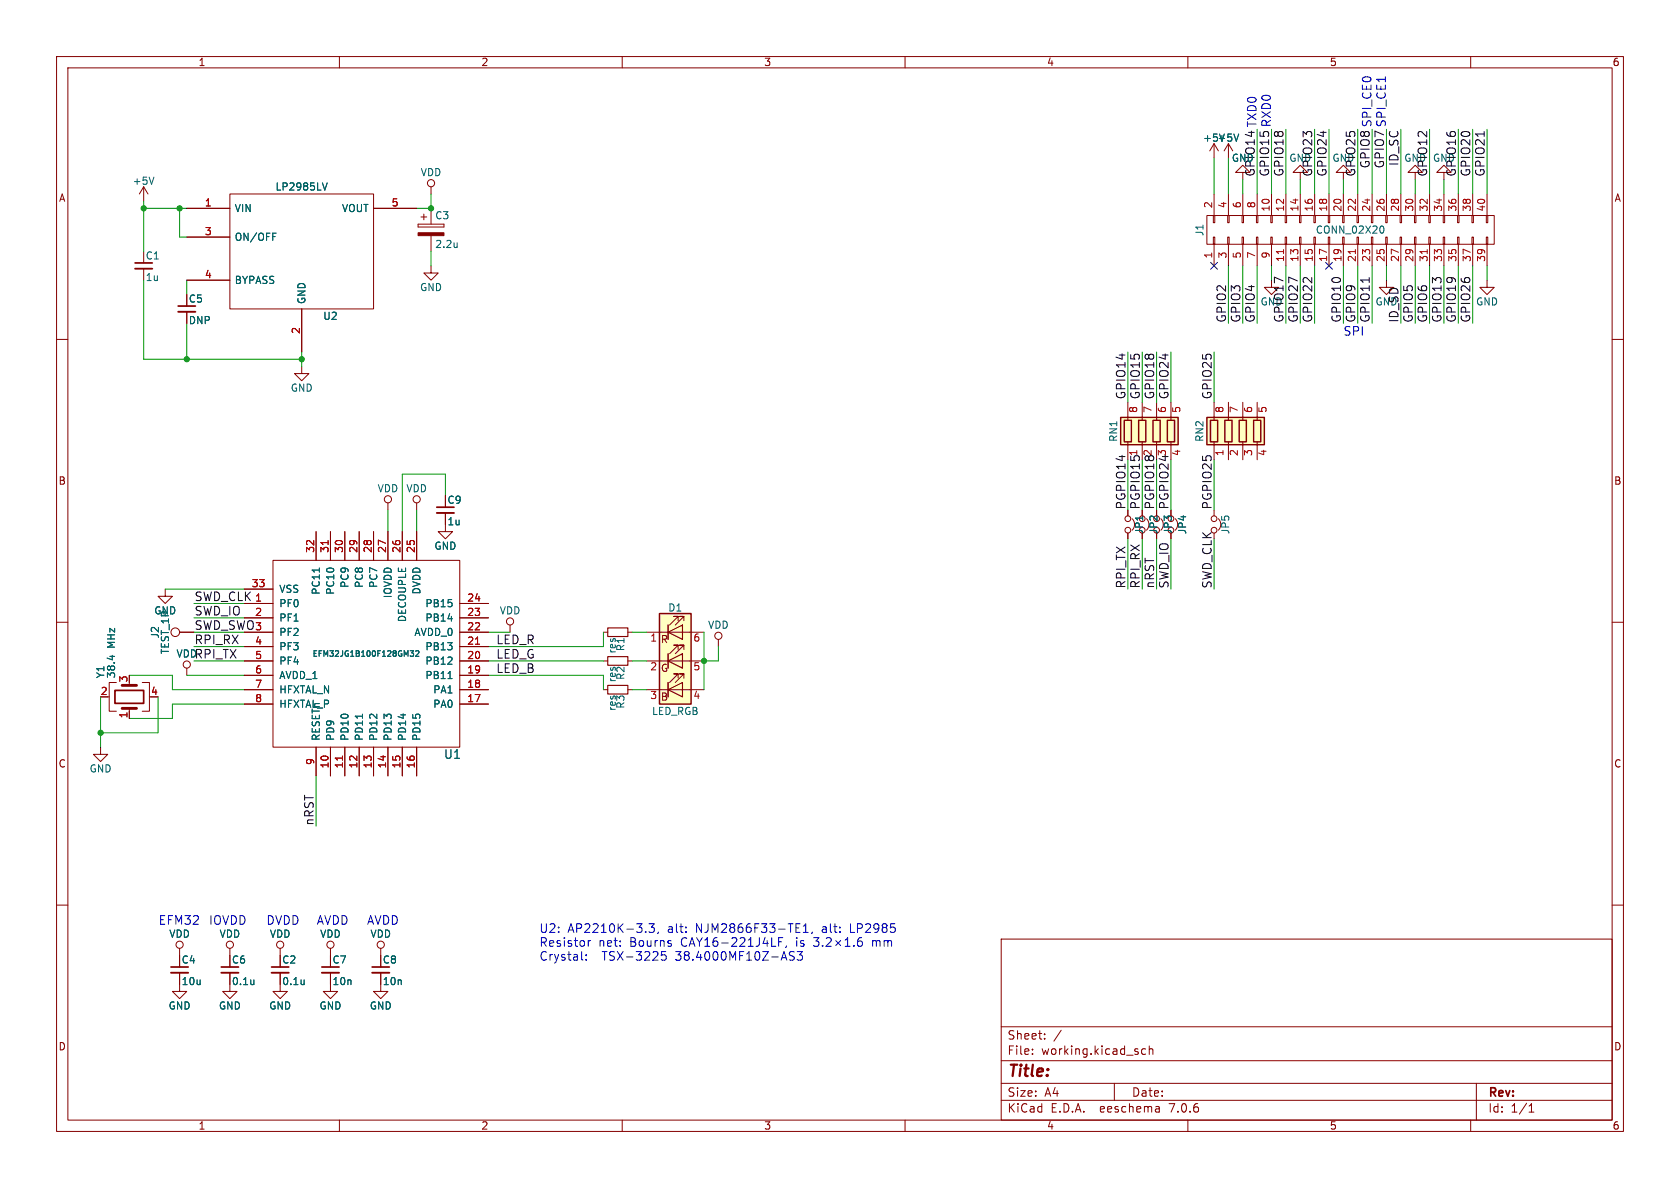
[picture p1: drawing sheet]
EESchema Schematic File Version 2
LIBS:power
LIBS:device
LIBS:transistors
LIBS:conn
LIBS:linear
LIBS:regul
LIBS:74xx
LIBS:cmos4000
LIBS:adc-dac
LIBS:memory
LIBS:xilinx
LIBS:microcontrollers
LIBS:dsp
LIBS:microchip
LIBS:analog_switches
LIBS:motorola
LIBS:texas
LIBS:intel
LIBS:audio
LIBS:interface
LIBS:digital-audio
LIBS:philips
LIBS:display
LIBS:cypress
LIBS:siliconi
LIBS:opto
LIBS:atmel
LIBS:contrib
LIBS:valves
LIBS:efm32jg1
EELAYER 25 0
EELAYER END
$Descr A4 11693 8268
encoding utf-8
Sheet 1 1
Title ""
Date ""
Rev ""
Comp ""
Comment1 ""
Comment2 ""
Comment3 ""
Comment4 ""
$EndDescr
$Comp
L CONN_02X20 J1
U 1 1
P 9400 1600
F 0 "J1" H 9400 2650 50  0000 C CNN
F 1 "CONN_02X20" V 9400 1600 50  0000 C CNN
F 2 "Pin_Headers:Pin_Header_Straight_2x11_Pitch2.54mm" H 9400 650 50  0001 C CNN
F 3 "" H 9400 650 50  0001 C CNN
	1    9400 1600
	0    -1   -1   0   
$EndComp
$Comp
L GND #PWR01
U 1 1
P 1150 4100
F 0 "#PWR01" H 1150 3850 50  0001 C CNN
F 1 "GND" H 1150 3950 50  0000 C CNN
F 2 "" H 1150 4100 50  0001 C CNN
F 3 "" H 1150 4100 50  0001 C CNN
	1    1150 4100
	1    0    0    -1  
$EndComp
$Comp
L GND #PWR02
U 1 1
P 8850 1950
F 0 "#PWR02" H 8850 1700 50  0001 C CNN
F 1 "GND" H 8850 1800 50  0000 C CNN
F 2 "" H 8850 1950 50  0001 C CNN
F 3 "" H 8850 1950 50  0001 C CNN
	1    8850 1950
	1    0    0    -1  
$EndComp
$Comp
L GND #PWR03
U 1 1
P 9650 1950
F 0 "#PWR03" H 9650 1700 50  0001 C CNN
F 1 "GND" H 9650 1800 50  0000 C CNN
F 2 "" H 9650 1950 50  0001 C CNN
F 3 "" H 9650 1950 50  0001 C CNN
	1    9650 1950
	1    0    0    -1  
$EndComp
$Comp
L GND #PWR04
U 1 1
P 8650 1250
F 0 "#PWR04" H 8650 1000 50  0001 C CNN
F 1 "GND" H 8650 1100 50  0000 C CNN
F 2 "" H 8650 1250 50  0001 C CNN
F 3 "" H 8650 1250 50  0001 C CNN
	1    8650 1250
	-1   0    0    1   
$EndComp
$Comp
L GND #PWR05
U 1 1
P 9050 1250
F 0 "#PWR05" H 9050 1000 50  0001 C CNN
F 1 "GND" H 9050 1100 50  0000 C CNN
F 2 "" H 9050 1250 50  0001 C CNN
F 3 "" H 9050 1250 50  0001 C CNN
	1    9050 1250
	-1   0    0    1   
$EndComp
$Comp
L GND #PWR06
U 1 1
P 9350 1250
F 0 "#PWR06" H 9350 1000 50  0001 C CNN
F 1 "GND" H 9350 1100 50  0000 C CNN
F 2 "" H 9350 1250 50  0001 C CNN
F 3 "" H 9350 1250 50  0001 C CNN
	1    9350 1250
	-1   0    0    1   
$EndComp
$Comp
L GND #PWR07
U 1 1
P 9850 1250
F 0 "#PWR07" H 9850 1000 50  0001 C CNN
F 1 "GND" H 9850 1100 50  0000 C CNN
F 2 "" H 9850 1250 50  0001 C CNN
F 3 "" H 9850 1250 50  0001 C CNN
	1    9850 1250
	-1   0    0    1   
$EndComp
$Comp
L GND #PWR08
U 1 1
P 10050 1250
F 0 "#PWR08" H 10050 1000 50  0001 C CNN
F 1 "GND" H 10050 1100 50  0000 C CNN
F 2 "" H 10050 1250 50  0001 C CNN
F 3 "" H 10050 1250 50  0001 C CNN
	1    10050 1250
	-1   0    0    1   
$EndComp
$Comp
L +5V #PWR09
U 1 1
P 8450 1100
F 0 "#PWR09" H 8450 950 50  0001 C CNN
F 1 "+5V" H 8450 1240 50  0000 C CNN
F 2 "" H 8450 1100 50  0001 C CNN
F 3 "" H 8450 1100 50  0001 C CNN
	1    8450 1100
	1    0    0    -1  
$EndComp
$Comp
L +5V #PWR010
U 1 1
P 8550 1100
F 0 "#PWR010" H 8550 950 50  0001 C CNN
F 1 "+5V" H 8550 1240 50  0000 C CNN
F 2 "" H 8550 1100 50  0001 C CNN
F 3 "" H 8550 1100 50  0001 C CNN
	1    8550 1100
	1    0    0    -1  
$EndComp
Text Label 8050 4100 1    60   ~ 0
nRST
Text Label 8150 4100 1    60   ~ 0
SWD_IO
Text Label 8450 4100 1    60   ~ 0
SWD_CLK
Text Label 2200 5750 1    60   ~ 0
nRST
Text Label 1350 4300 0    60   ~ 0
SWD_IO
Text Label 1350 4200 0    60   ~ 0
SWD_CLK
$Comp
L LP2985LV U2
U 1 1
P 2100 1750
F 0 "U2" H 2300 1300 50  0000 C CNN
F 1 "LP2985LV" H 2100 2200 50  0000 C CNN
F 2 "TO_SOT_Packages_SMD:SOT-23-5_HandSoldering" H 2100 1750 50  0001 C CNN
F 3 "" H 2100 1750 50  0001 C CNN
	1    2100 1750
	1    0    0    -1  
$EndComp
Text Notes 3750 6700 0    60   ~ 0
U2: AP2210K-3.3, alt: NJM2866F33-TE1, alt: LP2985\nResistor net: Bourns CAY16-221J4LF, is 3.2×1.6 mm\nCrystal:  TSX-3225 38.4000MF10Z-AS3\n
$Comp
L +5V #PWR011
U 1 1
P 1000 1400
F 0 "#PWR011" H 1000 1250 50  0001 C CNN
F 1 "+5V" H 1000 1540 50  0000 C CNN
F 2 "" H 1000 1400 50  0001 C CNN
F 3 "" H 1000 1400 50  0001 C CNN
	1    1000 1400
	1    0    0    -1  
$EndComp
$Comp
L GND #PWR012
U 1 1
P 2100 2550
F 0 "#PWR012" H 2100 2300 50  0001 C CNN
F 1 "GND" H 2100 2400 50  0000 C CNN
F 2 "" H 2100 2550 50  0001 C CNN
F 3 "" H 2100 2550 50  0001 C CNN
	1    2100 2550
	1    0    0    -1  
$EndComp
$Comp
L VDD #PWR013
U 1 1
P 3000 1350
F 0 "#PWR013" H 3000 1200 50  0001 C CNN
F 1 "VDD" H 3000 1500 50  0000 C CNN
F 2 "" H 3000 1350 50  0001 C CNN
F 3 "" H 3000 1350 50  0001 C CNN
	1    3000 1350
	1    0    0    -1  
$EndComp
Text Label 7850 2450 3    60   ~ 0
GPIO14
Text Label 7950 2450 3    60   ~ 0
GPIO15
$Comp
L CP C3
U 1 1
P 3000 1600
F 0 "C3" H 3025 1700 50  0000 L CNN
F 1 "2.2u" H 3025 1500 50  0000 L CNN
F 2 "Capacitors_SMD:C_0603_HandSoldering" H 3038 1450 50  0001 C CNN
F 3 "" H 3000 1600 50  0001 C CNN
	1    3000 1600
	1    0    0    -1  
$EndComp
$Comp
L GND #PWR014
U 1 1
P 3000 1850
F 0 "#PWR014" H 3000 1600 50  0001 C CNN
F 1 "GND" H 3000 1700 50  0000 C CNN
F 2 "" H 3000 1850 50  0001 C CNN
F 3 "" H 3000 1850 50  0001 C CNN
	1    3000 1850
	1    0    0    -1  
$EndComp
$Comp
L C_Small C2
U 1 1
P 1950 6750
F 0 "C2" H 1960 6820 50  0000 L CNN
F 1 "0.1u" H 1960 6670 50  0000 L CNN
F 2 "Capacitors_SMD:C_0603_HandSoldering" H 1950 6750 50  0001 C CNN
F 3 "" H 1950 6750 50  0001 C CNN
	1    1950 6750
	1    0    0    -1  
$EndComp
$Comp
L EFM32JG1B100*M32 U1
U 1 1
P 2550 4550
F 0 "U1" H 3150 3850 60  0000 C CNN
F 1 "EFM32JG1B100F128GM32" H 2550 4550 39  0000 C CNN
F 2 "qfn:QFN-32-handsolder" H 2200 4700 60  0001 C CNN
F 3 "" H 2200 4700 60  0001 C CNN
	1    2550 4550
	1    0    0    -1  
$EndComp
$Comp
L VDD #PWR015
U 1 1
P 3550 4400
F 0 "#PWR015" H 3550 4250 50  0001 C CNN
F 1 "VDD" H 3550 4550 50  0000 C CNN
F 2 "" H 3550 4400 50  0001 C CNN
F 3 "" H 3550 4400 50  0001 C CNN
	1    3550 4400
	1    0    0    -1  
$EndComp
$Comp
L VDD #PWR016
U 1 1
P 1300 4700
F 0 "#PWR016" H 1300 4550 50  0001 C CNN
F 1 "VDD" H 1300 4850 50  0000 C CNN
F 2 "" H 1300 4700 50  0001 C CNN
F 3 "" H 1300 4700 50  0001 C CNN
	1    1300 4700
	1    0    0    -1  
$EndComp
$Comp
L VDD #PWR017
U 1 1
P 1950 6650
F 0 "#PWR017" H 1950 6500 50  0001 C CNN
F 1 "VDD" H 1950 6800 50  0000 C CNN
F 2 "" H 1950 6650 50  0001 C CNN
F 3 "" H 1950 6650 50  0001 C CNN
	1    1950 6650
	1    0    0    -1  
$EndComp
$Comp
L GND #PWR018
U 1 1
P 1950 6850
F 0 "#PWR018" H 1950 6600 50  0001 C CNN
F 1 "GND" H 1950 6700 50  0000 C CNN
F 2 "" H 1950 6850 50  0001 C CNN
F 3 "" H 1950 6850 50  0001 C CNN
	1    1950 6850
	1    0    0    -1  
$EndComp
$Comp
L VDD #PWR019
U 1 1
P 2700 3550
F 0 "#PWR019" H 2700 3400 50  0001 C CNN
F 1 "VDD" H 2700 3700 50  0000 C CNN
F 2 "" H 2700 3550 50  0001 C CNN
F 3 "" H 2700 3550 50  0001 C CNN
	1    2700 3550
	1    0    0    -1  
$EndComp
$Comp
L VDD #PWR020
U 1 1
P 2900 3550
F 0 "#PWR020" H 2900 3400 50  0001 C CNN
F 1 "VDD" H 2900 3700 50  0000 C CNN
F 2 "" H 2900 3550 50  0001 C CNN
F 3 "" H 2900 3550 50  0001 C CNN
	1    2900 3550
	1    0    0    -1  
$EndComp
$Comp
L C_Small C9
U 1 1
P 3100 3550
F 0 "C9" H 3110 3620 50  0000 L CNN
F 1 "1u" H 3110 3470 50  0000 L CNN
F 2 "Capacitors_SMD:C_0603_HandSoldering" H 3100 3550 50  0001 C CNN
F 3 "" H 3100 3550 50  0001 C CNN
	1    3100 3550
	1    0    0    -1  
$EndComp
$Comp
L GND #PWR021
U 1 1
P 3100 3650
F 0 "#PWR021" H 3100 3400 50  0001 C CNN
F 1 "GND" H 3100 3500 50  0000 C CNN
F 2 "" H 3100 3650 50  0001 C CNN
F 3 "" H 3100 3650 50  0001 C CNN
	1    3100 3650
	1    0    0    -1  
$EndComp
Text Notes 1850 6450 0    60   ~ 0
DVDD
$Comp
L C_Small C6
U 1 1
P 1600 6750
F 0 "C6" H 1610 6820 50  0000 L CNN
F 1 "0.1u" H 1610 6670 50  0000 L CNN
F 2 "Capacitors_SMD:C_0603_HandSoldering" H 1600 6750 50  0001 C CNN
F 3 "" H 1600 6750 50  0001 C CNN
	1    1600 6750
	1    0    0    -1  
$EndComp
$Comp
L VDD #PWR022
U 1 1
P 1600 6650
F 0 "#PWR022" H 1600 6500 50  0001 C CNN
F 1 "VDD" H 1600 6800 50  0000 C CNN
F 2 "" H 1600 6650 50  0001 C CNN
F 3 "" H 1600 6650 50  0001 C CNN
	1    1600 6650
	1    0    0    -1  
$EndComp
$Comp
L GND #PWR023
U 1 1
P 1600 6850
F 0 "#PWR023" H 1600 6600 50  0001 C CNN
F 1 "GND" H 1600 6700 50  0000 C CNN
F 2 "" H 1600 6850 50  0001 C CNN
F 3 "" H 1600 6850 50  0001 C CNN
	1    1600 6850
	1    0    0    -1  
$EndComp
Text Notes 1450 6450 0    60   ~ 0
IOVDD
$Comp
L C_Small C4
U 1 1
P 1250 6750
F 0 "C4" H 1260 6820 50  0000 L CNN
F 1 "10u" H 1260 6670 50  0000 L CNN
F 2 "Capacitors_SMD:C_1206_HandSoldering" H 1250 6750 50  0001 C CNN
F 3 "" H 1250 6750 50  0001 C CNN
	1    1250 6750
	1    0    0    -1  
$EndComp
$Comp
L VDD #PWR024
U 1 1
P 1250 6650
F 0 "#PWR024" H 1250 6500 50  0001 C CNN
F 1 "VDD" H 1250 6800 50  0000 C CNN
F 2 "" H 1250 6650 50  0001 C CNN
F 3 "" H 1250 6650 50  0001 C CNN
	1    1250 6650
	1    0    0    -1  
$EndComp
$Comp
L GND #PWR025
U 1 1
P 1250 6850
F 0 "#PWR025" H 1250 6600 50  0001 C CNN
F 1 "GND" H 1250 6700 50  0000 C CNN
F 2 "" H 1250 6850 50  0001 C CNN
F 3 "" H 1250 6850 50  0001 C CNN
	1    1250 6850
	1    0    0    -1  
$EndComp
Text Notes 1100 6450 0    60   ~ 0
EFM32
$Comp
L C_Small C7
U 1 1
P 2300 6750
F 0 "C7" H 2310 6820 50  0000 L CNN
F 1 "10n" H 2310 6670 50  0000 L CNN
F 2 "Capacitors_SMD:C_0603_HandSoldering" H 2300 6750 50  0001 C CNN
F 3 "" H 2300 6750 50  0001 C CNN
	1    2300 6750
	1    0    0    -1  
$EndComp
$Comp
L VDD #PWR026
U 1 1
P 2300 6650
F 0 "#PWR026" H 2300 6500 50  0001 C CNN
F 1 "VDD" H 2300 6800 50  0000 C CNN
F 2 "" H 2300 6650 50  0001 C CNN
F 3 "" H 2300 6650 50  0001 C CNN
	1    2300 6650
	1    0    0    -1  
$EndComp
$Comp
L GND #PWR027
U 1 1
P 2300 6850
F 0 "#PWR027" H 2300 6600 50  0001 C CNN
F 1 "GND" H 2300 6700 50  0000 C CNN
F 2 "" H 2300 6850 50  0001 C CNN
F 3 "" H 2300 6850 50  0001 C CNN
	1    2300 6850
	1    0    0    -1  
$EndComp
Text Notes 2200 6450 0    60   ~ 0
AVDD
$Comp
L C_Small C8
U 1 1
P 2650 6750
F 0 "C8" H 2660 6820 50  0000 L CNN
F 1 "10n" H 2660 6670 50  0000 L CNN
F 2 "Capacitors_SMD:C_0603_HandSoldering" H 2650 6750 50  0001 C CNN
F 3 "" H 2650 6750 50  0001 C CNN
	1    2650 6750
	1    0    0    -1  
$EndComp
$Comp
L VDD #PWR028
U 1 1
P 2650 6650
F 0 "#PWR028" H 2650 6500 50  0001 C CNN
F 1 "VDD" H 2650 6800 50  0000 C CNN
F 2 "" H 2650 6650 50  0001 C CNN
F 3 "" H 2650 6650 50  0001 C CNN
	1    2650 6650
	1    0    0    -1  
$EndComp
$Comp
L GND #PWR029
U 1 1
P 2650 6850
F 0 "#PWR029" H 2650 6600 50  0001 C CNN
F 1 "GND" H 2650 6700 50  0000 C CNN
F 2 "" H 2650 6850 50  0001 C CNN
F 3 "" H 2650 6850 50  0001 C CNN
	1    2650 6850
	1    0    0    -1  
$EndComp
Text Notes 2550 6450 0    60   ~ 0
AVDD
$Comp
L C_Small C1
U 1 1
P 1000 1850
F 0 "C1" H 1010 1920 50  0000 L CNN
F 1 "1u" H 1010 1770 50  0000 L CNN
F 2 "Capacitors_SMD:C_0603_HandSoldering" H 1000 1850 50  0001 C CNN
F 3 "" H 1000 1850 50  0001 C CNN
	1    1000 1850
	1    0    0    -1  
$EndComp
$Comp
L C_Small C5
U 1 1
P 1300 2150
F 0 "C5" H 1310 2220 50  0000 L CNN
F 1 "DNP" H 1310 2070 50  0000 L CNN
F 2 "Capacitors_SMD:C_0603_HandSoldering" H 1300 2150 50  0001 C CNN
F 3 "" H 1300 2150 50  0001 C CNN
	1    1300 2150
	1    0    0    -1  
$EndComp
Text Label 8950 900  3    60   ~ 0
GPIO18
Text Label 8850 900  3    60   ~ 0
GPIO15
Text Label 8050 2450 3    60   ~ 0
GPIO18
Text Label 9250 900  3    60   ~ 0
GPIO24
Text Label 8150 2450 3    60   ~ 0
GPIO24
Text Label 9450 900  3    60   ~ 0
GPIO25
Text Label 8450 2450 3    60   ~ 0
GPIO25
Text Label 9550 900  3    60   ~ 0
GPIO8
Text Label 9650 900  3    60   ~ 0
GPIO7
Text Label 7850 4100 1    60   ~ 0
RPI_TX
Text Label 7950 4100 1    60   ~ 0
RPI_RX
Text Label 1350 4500 0    60   ~ 0
RPI_RX
Text Label 1350 4600 0    60   ~ 0
RPI_TX
$Comp
L R_Small R1
U 1 1
P 4300 4400
F 0 "R1" H 4330 4420 50  0000 L CNN
F 1 "res" H 4330 4360 50  0000 L CNN
F 2 "Resistors_SMD:R_0603_HandSoldering" H 4300 4400 50  0001 C CNN
F 3 "" H 4300 4400 50  0001 C CNN
	1    4300 4400
	0    1    1    0   
$EndComp
$Comp
L R_Small R2
U 1 1
P 4300 4600
F 0 "R2" H 4330 4620 50  0000 L CNN
F 1 "res" H 4330 4560 50  0000 L CNN
F 2 "Resistors_SMD:R_0603_HandSoldering" H 4300 4600 50  0001 C CNN
F 3 "" H 4300 4600 50  0001 C CNN
	1    4300 4600
	0    1    1    0   
$EndComp
$Comp
L R_Small R3
U 1 1
P 4300 4800
F 0 "R3" H 4330 4820 50  0000 L CNN
F 1 "res" H 4330 4760 50  0000 L CNN
F 2 "Resistors_SMD:R_0603_HandSoldering" H 4300 4800 50  0001 C CNN
F 3 "" H 4300 4800 50  0001 C CNN
	1    4300 4800
	0    1    1    0   
$EndComp
Text Label 3450 4500 0    60   ~ 0
LED_R
Text Label 3450 4600 0    60   ~ 0
LED_G
Text Label 3450 4700 0    60   ~ 0
LED_B
$Comp
L VDD #PWR030
U 1 1
P 5000 4500
F 0 "#PWR030" H 5000 4350 50  0001 C CNN
F 1 "VDD" H 5000 4650 50  0000 C CNN
F 2 "" H 5000 4500 50  0001 C CNN
F 3 "" H 5000 4500 50  0001 C CNN
	1    5000 4500
	1    0    0    -1  
$EndComp
$Comp
L R_Pack04 RN1
U 1 1
P 8050 3000
F 0 "RN1" V 7750 3000 50  0000 C CNN
F 1 "CAY16-221J4LF" V 8250 3000 50  0001 C CNN
F 2 "Resistors_SMD:R_Array_Convex_4x0603" V 8325 3000 50  0001 C CNN
F 3 "" H 8050 3000 50  0001 C CNN
	1    8050 3000
	1    0    0    -1  
$EndComp
Text Label 8750 900  3    60   ~ 0
GPIO14
Text Label 9150 900  3    60   ~ 0
GPIO23
Text Notes 8750 900  1    60   ~ 0
TXD0
Text Notes 8850 900  1    60   ~ 0
RXD0
Text Label 9750 900  3    60   ~ 0
ID_SC
Text Label 9950 900  3    60   ~ 0
GPIO12
Text Label 10150 900  3    60   ~ 0
GPIO16
Text Label 10250 900  3    60   ~ 0
GPIO20
Text Label 10350 900  3    60   ~ 0
GPIO21
Text Label 8550 2250 1    60   ~ 0
GPIO2
Text Label 8650 2250 1    60   ~ 0
GPIO3
Text Label 8750 2250 1    60   ~ 0
GPIO4
Text Label 8950 2250 1    60   ~ 0
GPIO17
Text Label 9050 2250 1    60   ~ 0
GPIO27
Text Label 9150 2250 1    60   ~ 0
GPIO22
NoConn ~ 8450 1850
NoConn ~ 9250 1850
Text Label 9350 2250 1    60   ~ 0
GPIO10
Text Label 9450 2250 1    60   ~ 0
GPIO9
Text Label 9550 2250 1    60   ~ 0
GPIO11
Text Notes 9500 2350 2    60   ~ 0
SPI
Text Notes 9550 900  1    60   ~ 0
SPI_CE0
Text Notes 9650 900  1    60   ~ 0
SPI_CE1
Text Label 9750 2250 1    60   ~ 0
ID_SD
Text Label 9850 2250 1    60   ~ 0
GPIO5
Text Label 9950 2250 1    60   ~ 0
GPIO6
Text Label 10050 2250 1    60   ~ 0
GPIO13
Text Label 10150 2250 1    60   ~ 0
GPIO19
Text Label 10250 2250 1    60   ~ 0
GPIO26
$Comp
L GND #PWR031
U 1 1
P 10350 1950
F 0 "#PWR031" H 10350 1700 50  0001 C CNN
F 1 "GND" H 10350 1800 50  0000 C CNN
F 2 "" H 10350 1950 50  0001 C CNN
F 3 "" H 10350 1950 50  0001 C CNN
	1    10350 1950
	1    0    0    -1  
$EndComp
Wire Wire Line
	1200 4800 1700 4800
Wire Wire Line
	1200 4900 1700 4900
Wire Wire Line
	1150 4100 1700 4100
Wire Wire Line
	8650 1250 8650 1350
Wire Wire Line
	8850 1850 8850 1950
Wire Wire Line
	9650 1950 9650 1850
Wire Wire Line
	9050 1250 9050 1350
Wire Wire Line
	9350 1350 9350 1250
Wire Wire Line
	9850 1250 9850 1350
Wire Wire Line
	10050 1350 10050 1250
Wire Wire Line
	8550 1100 8550 1350
Wire Wire Line
	8450 1100 8450 1350
Wire Wire Line
	8950 1350 8950 900 
Wire Wire Line
	9250 1350 9250 900 
Wire Wire Line
	9450 1350 9450 900 
Wire Wire Line
	1700 4200 1350 4200
Wire Wire Line
	1700 4300 1350 4300
Wire Wire Line
	1000 1400 1000 1750
Wire Wire Line
	1000 1450 1300 1450
Wire Wire Line
	2100 2450 2100 2550
Wire Wire Line
	3000 1350 3000 1450
Wire Wire Line
	3000 1450 2900 1450
Wire Wire Line
	8650 2250 8650 1850
Wire Wire Line
	8750 2250 8750 1850
Wire Wire Line
	7850 2800 7850 2450
Wire Wire Line
	7950 2800 7950 2450
Wire Wire Line
	8050 2450 8050 2800
Wire Wire Line
	9150 1850 9150 2250
Wire Wire Line
	3000 1750 3000 1850
Wire Wire Line
	2200 5400 2200 5750
Wire Wire Line
	1300 4700 1700 4700
Wire Wire Line
	2900 3550 2900 3700
Wire Wire Line
	2700 3550 2700 3700
Wire Wire Line
	3100 3450 3100 3300
Wire Wire Line
	3100 3300 2800 3300
Wire Wire Line
	2800 3300 2800 3700
Wire Wire Line
	3550 4400 3400 4400
Wire Wire Line
	1000 2500 2100 2500
Connection ~ 2100 2500
Wire Wire Line
	1300 1650 1250 1650
Wire Wire Line
	1250 1650 1250 1450
Connection ~ 1250 1450
Wire Wire Line
	1000 1950 1000 2500
Connection ~ 1000 1450
Wire Wire Line
	1300 1950 1300 2050
Wire Wire Line
	1300 2250 1300 2500
Connection ~ 1300 2500
Wire Wire Line
	8850 1350 8850 900 
Wire Wire Line
	8750 1350 8750 900 
Wire Wire Line
	8150 2450 8150 2800
Wire Wire Line
	9350 1850 9350 2250
Wire Wire Line
	9450 1850 9450 2250
Wire Wire Line
	9550 1850 9550 2250
Wire Wire Line
	8450 2450 8450 2800
Wire Wire Line
	9550 1350 9550 900 
Wire Wire Line
	9650 900  9650 1350
Wire Wire Line
	7850 3200 7850 3550
Wire Wire Line
	7950 3750 7950 4100
Wire Wire Line
	1700 4600 1350 4600
Wire Wire Line
	1700 4500 1350 4500
Wire Wire Line
	3400 4500 4200 4500
Wire Wire Line
	4200 4500 4200 4400
Wire Wire Line
	3400 4600 4200 4600
Wire Wire Line
	3400 4700 4200 4700
Wire Wire Line
	4200 4700 4200 4800
Wire Wire Line
	4400 4400 4500 4400
Wire Wire Line
	4400 4600 4500 4600
Wire Wire Line
	4400 4800 4500 4800
Wire Wire Line
	4900 4600 5000 4600
Wire Wire Line
	5000 4600 5000 4500
Wire Wire Line
	9150 900  9150 1350
Wire Wire Line
	9750 900  9750 1350
Wire Wire Line
	9950 1350 9950 900 
Wire Wire Line
	10150 1350 10150 900 
Wire Wire Line
	10250 1350 10250 900 
Wire Wire Line
	10350 1350 10350 900 
Wire Wire Line
	8550 1850 8550 2250
Wire Wire Line
	8950 1850 8950 2250
Wire Wire Line
	9050 1850 9050 2250
Wire Wire Line
	9750 1850 9750 2250
Wire Wire Line
	9850 1850 9850 2250
Wire Wire Line
	9950 1850 9950 2250
Wire Wire Line
	10050 1850 10050 2250
Wire Wire Line
	10150 1850 10150 2250
Wire Wire Line
	10250 1850 10250 2250
Wire Wire Line
	10350 1950 10350 1850
Wire Wire Line
	8050 3750 8050 4100
Wire Wire Line
	8150 3750 8150 4100
Wire Wire Line
	8450 3750 8450 4100
$Comp
L Jumper_NC_Small JP1
U 1 1
P 7850 3650
F 0 "JP1" H 7850 3730 50  0000 C CNN
F 1 "tie" H 7860 3590 50  0001 C CNN
F 2 "tie:tie_0603" H 7850 3650 50  0001 C CNN
F 3 "" H 7850 3650 50  0001 C CNN
	1    7850 3650
	0    1    1    0   
$EndComp
Wire Wire Line
	7850 3750 7850 4100
$Comp
L Jumper_NC_Small JP3
U 1 1
P 8050 3650
F 0 "JP3" H 8050 3730 50  0000 C CNN
F 1 "tie" H 8060 3590 50  0001 C CNN
F 2 "tie:tie_0603" H 8050 3650 50  0001 C CNN
F 3 "" H 8050 3650 50  0001 C CNN
	1    8050 3650
	0    1    1    0   
$EndComp
$Comp
L Jumper_NC_Small JP4
U 1 1
P 8150 3650
F 0 "JP4" H 8150 3730 50  0000 C CNN
F 1 "tie" H 8160 3590 50  0001 C CNN
F 2 "tie:tie_0603" H 8150 3650 50  0001 C CNN
F 3 "" H 8150 3650 50  0001 C CNN
	1    8150 3650
	0    1    1    0   
$EndComp
$Comp
L Jumper_NC_Small JP5
U 1 1
P 8450 3650
F 0 "JP5" H 8450 3730 50  0000 C CNN
F 1 "tie" H 8460 3590 50  0001 C CNN
F 2 "tie:tie_0603" H 8450 3650 50  0001 C CNN
F 3 "" H 8450 3650 50  0001 C CNN
	1    8450 3650
	0    1    1    0   
$EndComp
Wire Wire Line
	8050 3550 8050 3200
$Comp
L Jumper_NC_Small JP2
U 1 1
P 7950 3650
F 0 "JP2" H 7950 3730 50  0000 C CNN
F 1 "tie" H 7960 3590 50  0001 C CNN
F 2 "tie:tie_0603" H 7950 3650 50  0001 C CNN
F 3 "" H 7950 3650 50  0001 C CNN
	1    7950 3650
	0    1    1    0   
$EndComp
Wire Wire Line
	7950 3550 7950 3200
Wire Wire Line
	8150 3550 8150 3200
Wire Wire Line
	8450 3550 8450 3200
Text Label 7850 3550 1    60   ~ 0
PGPIO14
Text Label 8050 3550 1    60   ~ 0
PGPIO18
Text Label 8450 3550 1    60   ~ 0
PGPIO25
Wire Wire Line
	1700 4400 1350 4400
Text Label 1350 4400 0    60   ~ 0
SWD_SWO
$Comp
L TEST_1P J2
U 1 1
P 1350 4400
F 0 "J2" H 1350 4670 50  0000 C CNN
F 1 "TEST_1P" H 1350 4600 50  0000 C CNN
F 2 "Wire_Pads:SolderWirePad_single_1mmDrill" H 1550 4400 50  0001 C CNN
F 3 "" H 1550 4400 50  0001 C CNN
	1    1350 4400
	0    -1   -1   0   
$EndComp
Wire Wire Line
	1200 4800 1200 4700
Wire Wire Line
	1200 4700 900  4700
Wire Wire Line
	1200 4900 1200 5000
Wire Wire Line
	1200 5000 900  5000
Wire Wire Line
	1100 4850 1100 5100
Wire Wire Line
	1100 5100 700  5100
Wire Wire Line
	700  4850 700  5200
Connection ~ 700  5100
$Comp
L GND #PWR032
U 1 1
P 700 5200
F 0 "#PWR032" H 700 4950 50  0001 C CNN
F 1 "GND" H 700 5050 50  0000 C CNN
F 2 "" H 700 5200 50  0001 C CNN
F 3 "" H 700 5200 50  0001 C CNN
	1    700  5200
	1    0    0    -1  
$EndComp
$Comp
L Crystal_GND24 Y1
U 1 1
P 900 4850
F 0 "Y1" H 1025 5050 50  0000 L CNN
F 1 "38.4 MHz" H 1025 4975 50  0000 L CNN
F 2 "Crystals:Crystal_SMD_SeikoEpson_FA238-4pin_3.2x2.5mm_HandSoldering" H 900 4850 50  0001 C CNN
F 3 "" H 900 4850 50  0001 C CNN
	1    900  4850
	0    -1   -1   0   
$EndComp
$Comp
L LED_RGB D1
U 1 1
P 4700 4600
F 0 "D1" H 4700 4970 50  0000 C CNN
F 1 "LED_RGB" H 4700 4250 50  0000 C CNN
F 2 "led:LED_RGB_5050+PLCC4" H 4700 4550 50  0001 C CNN
F 3 "" H 4700 4550 50  0001 C CNN
	1    4700 4600
	1    0    0    -1  
$EndComp
Wire Wire Line
	4900 4400 4900 4800
Connection ~ 4900 4600
Text Label 7950 3550 1    60   ~ 0
PGPIO15
Text Label 8150 3550 1    60   ~ 0
PGPIO24
$Comp
L R_Pack04 RN2
U 1 1
P 8650 3000
F 0 "RN2" V 8350 3000 50  0000 C CNN
F 1 "CAY16-221J4LF" V 8850 3000 50  0001 C CNN
F 2 "Resistors_SMD:R_Array_Convex_4x0603" V 8925 3000 50  0001 C CNN
F 3 "" H 8650 3000 50  0001 C CNN
	1    8650 3000
	1    0    0    -1  
$EndComp
$EndSCHEMATC
